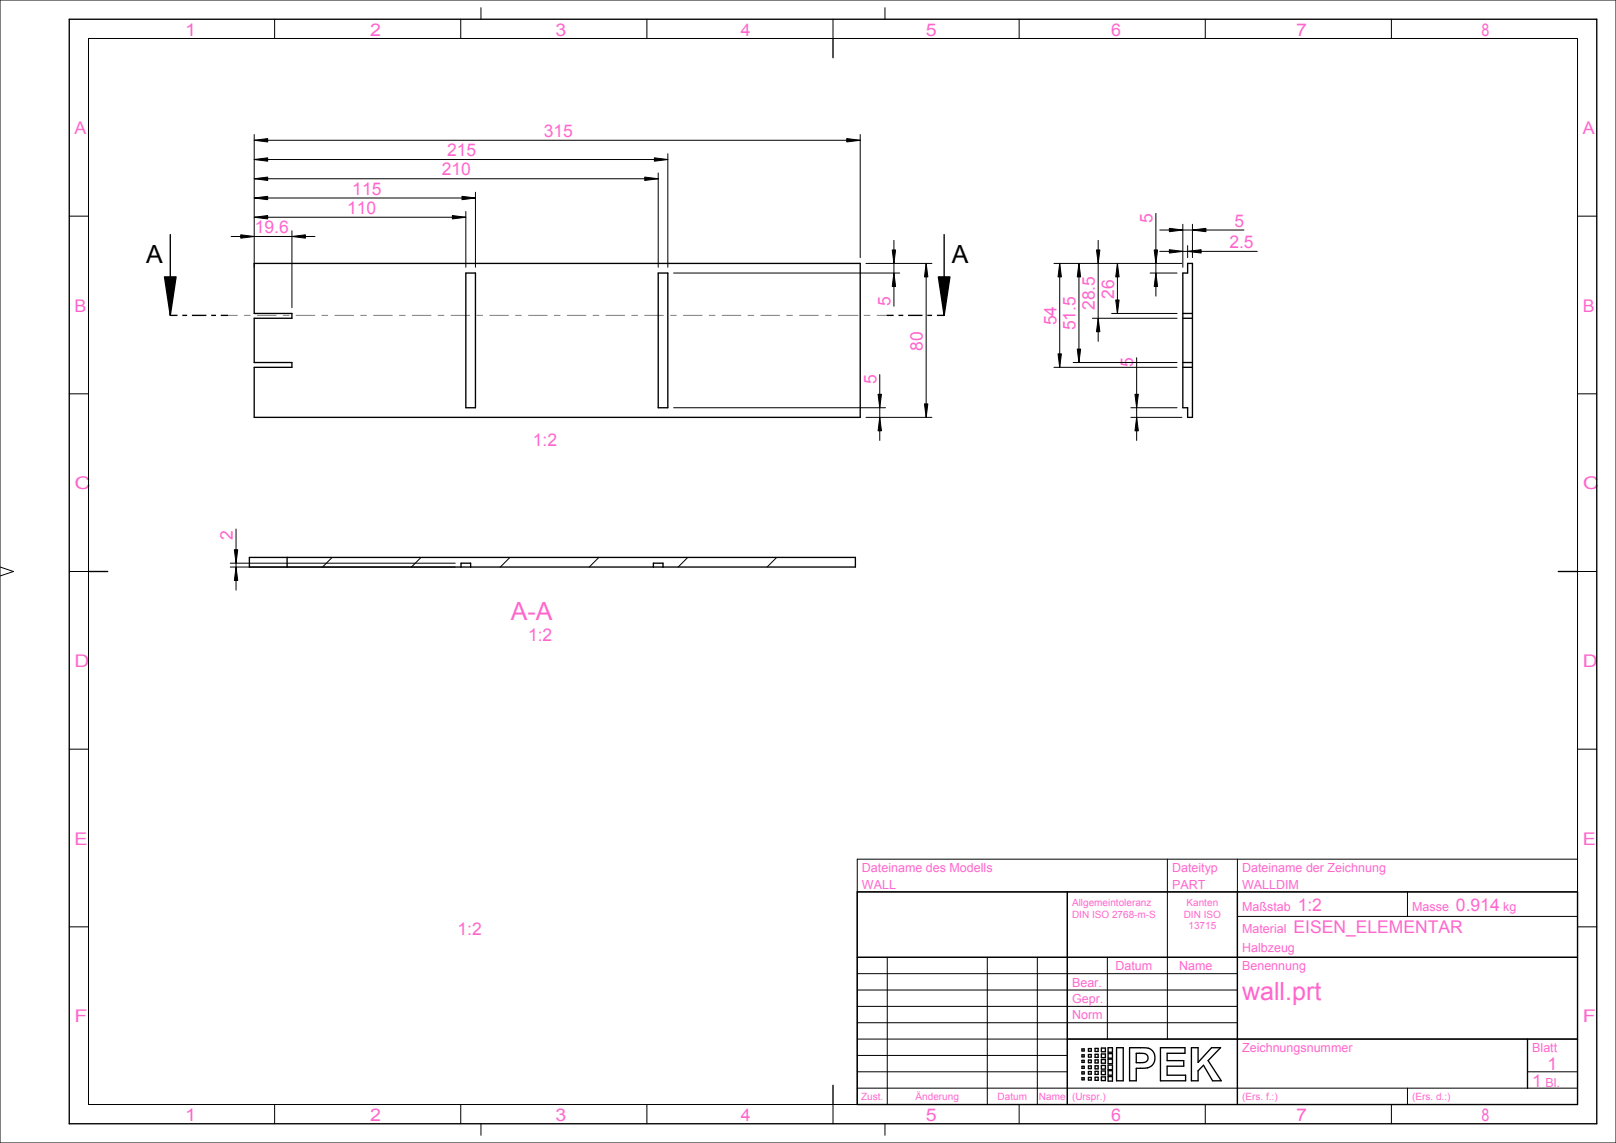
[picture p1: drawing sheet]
<svg xmlns="http://www.w3.org/2000/svg" width="420mm" height="297mm" viewBox="0 0 420 297" stroke-linecap="round" stroke-linejoin="round" font-family="sans-serif">
<path d="M42.8 71.9h3l-1.5 10zM243.9 71.9h3l-1.5 10z" fill="#000"/>
<g fill="none" stroke="#000" stroke-width=".35">
<path d="M18 5h397v287h-397zM216.5 10v5M42.8 71.9h3l-1.5 10zM44.3 60.9v21h1.8M243.9 71.9h3l-1.5 10zM245.4 60.9v21h-1.9M47.4 81.9h1.2M49.9 81.9h3.7M54.9 81.9h1.2M57.4 81.9h1.9M230.4 81.9h1.9M233.5 81.9h1.3"/>
<path d="M236 81.9h3.8M241 81.9h1.3M23 148.5h5M74.6 144.8h147.7v2.5h-50v-1h-2.5v1h-47.5v-1h-2.5v1h-45.2zM405 148.5h5M222.8 231.8h187.2v55.2h-187.2zM277.4 231.8v55.2M321.6 231.8v55.2M222.8 248.8h187.2M277.4 270h132.6M281.2 278.5h.6v.5h-.6zM281.2 277.1h.6v.5h-.6z"/>
<path d="M281.2 275.5h.6v.6h-.6zM281.2 274.1h.6v.5h-.6zM281.2 272.6h.6v.5h-.6zM282.9 280h.7v.6h-.7zM282.9 278.4h.7v.7h-.7zM282.9 277h.7v.7h-.7zM282.9 275.4h.7v.7h-.7zM282.9 274h.7v.7h-.7zM282.9 272.5h.7v.7h-.7zM284.6 279.9h.8v.8h-.8zM284.6 278.4h.8v.8h-.8zM284.6 276.9h.8v.8h-.8z"/>
<path d="M284.6 275.4h.8v.8h-.8zM284.6 274h.8v.8h-.8zM284.6 272.4h.8v.8h-.8zM286.3 279.8h1v1h-1zM286.3 278.3h1v.9h-1zM286.3 276.8h1v1h-1zM286.3 275.3h1v1h-1zM286.3 273.9h1v.9h-1zM286.3 272.3h1v1h-1zM288 279.7h1.1v1.2h-1.1zM288 278.2h1.1v1.2h-1.1zM288 276.8h1.1v1.1h-1.1z"/>
<path d="M288 275.2h1.1v1.2h-1.1zM288 273.8h1.1v1.2h-1.1zM288 272.2h1.1v1.2h-1.1zM290.2 272.2h1.7v8.6h-1.7zM293.6 272.2l4.8 .2 1.1 .7 .6 1.1-.1 1.6-.9 1.3-1.1 .4-2.7 .1v3.2h-1.7zM295.3 273.7h1.8l.8 .2 .4 .7-.1 1-.8 .5h-2.1zM301.6 272.2h6.4v1.5h-4.7v1.9h4.4v1.4h-4.4v2.4h4.8v1.4h-6.5zM309.6 272.2h1.8v3.9l3.5-3.9h2.3l-3.2 3.4 3.4 5.2h-2.2l-2.4-4-1.4 1.4v2.6h-1.8zM397 270v12.8M216.5 282v5M281.2 280.1h.6v.5h-.6z"/>
</g>
<g fill="none" stroke="#7c7c85" stroke-width=".26">
<path d="M59.3 81.9h2.5M63.5 81.9h1.6M66.8 81.9h5M73.5 81.9h1.7M76.9 81.9h5M83.6 81.9h1.7M86.9 81.9h5.1M93.7 81.9h1.6M97 81.9h5M103.7 81.9h1.7M107.1 81.9h5M113.8 81.9h1.7"/>
<path d="M117.1 81.9h5.1M123.8 81.9h1.7M127.2 81.9h5M133.9 81.9h1.7M137.3 81.9h5M144 81.9h1.7M147.3 81.9h5.1M154 81.9h1.7M157.4 81.9h5M164.1 81.9h1.7M167.5 81.9h5M174.2 81.9h1.7"/>
<path d="M177.5 81.9h5.1M184.2 81.9h1.7M187.6 81.9h5M194.3 81.9h1.7M197.7 81.9h5M204.4 81.9h1.7M207.7 81.9h5.1M214.4 81.9h1.7M217.8 81.9h5M222.8 81.9h.1M224.5 81.9h1.7M227.9 81.9h2.5"/>
</g>
<g fill="none" stroke="#000" stroke-width=".26">
<path d="M0 0h420v297h-420zM23 10h387v277h-387zM71.4 5v5M119.8 5v5M125 2v3M168.1 5v5M216.5 5v5M230 2v3M264.9 5v5M313.3 5v5M361.6 5v5M18 56.2h5"/>
<path d="M410 56.2h5M18 102.3h5M410 102.3h5M0 147.3l3.5 1.2-3.5 1.2M18 148.5h5M86.3 144.8l-2.5 2.5M109.4 144.8l-2.5 2.5M132.5 144.8l-2.5 2.5M155.6 144.8l-2.5 2.5M178.8 144.8l-2.5 2.5M201.9 144.8l-2.5 2.5M410 148.5h5"/>
<path d="M18 194.7h5M410 194.7h5M222.8 231.8h187.2M277.4 231.8v55.2M303.4 223.3v46.7M321.6 238.1h88.4M321.6 223.3v63.7M365.8 231.8v6.3M410 223.3h-187.2v63.7M18 240.8h5M222.8 248.8h187.2M222.8 253h98.8"/>
<path d="M222.8 257.3h98.8M230.6 248.8v38.2M256.6 248.8v38.2M269.6 248.8v38.2M287.8 248.8v21.2M410 240.8h5M222.8 261.5h98.8M222.8 265.8h98.8M222.8 270h187.2M222.8 274.3h54.6M222.8 278.5h54.6M397 278.5h13"/>
<path d="M397 270v12.8M71.4 287v5M119.8 287v5M125 292v3M168.1 287v5M216.5 287v5M222.8 282.8h187.2M230 292v3M264.9 287v5M313.3 287v5M361.6 287v5M365.8 282.8v4.2"/>
</g>
<!-- layer: 20_ALL_FEATURES -->
<path d="M66.1 68.4h157.5v40h-157.5v-13h9.8v-1.2h-9.8v-11.5h9.8v-1.3h-9.8zM121.1 70.9h2.5v35h-2.5zM171.1 70.9h2.5v35h-2.5zM308.7 68.4h1.2v40h-1.2v-2.5h-1.3v-35h1.3zM307.4 95.4h2.5M307.4 94.2h2.5M307.4 82.7h2.5M307.4 81.4h2.5M74.6 144.8h-9.8v2.5h9.8M119.8 147.3h2.5M169.8 147.3h2.5" fill="none" stroke="#000" stroke-width=".35"/>
<!-- layer: 51_ALL_DIMS -->
<g fill="#000">
<path d="M66.1 36.4l3.5-.4v.9zM220.1 36l3.5 .4-3.5 .5zM66.1 51.4l3.5-.4v.9zM66.1 46.4l3.5-.4v.9zM66.1 41.4l3.5-.4v.9zM66.1 56.4l3.5-.4v.9zM117.6 56l3.5 .4-3.5 .5zM120.1 51l3.5 .4-3.5 .5zM167.6 46l3.5 .4-3.5 .5zM170.1 41l3.5 .4-3.5 .5zM303.9 59.3l3.5 .5-3.5 .4zM309.9 59.8l3.5-.5v.9z"/>
<path d="M62.6 61l3.5 .4-3.5 .5zM75.9 61.4l3.5-.4v.9zM231.9 64.9h.9l-.5 3.5zM232.3 70.9l.5 3.5h-.9zM240.7 68.4l.4 3.5h-.8zM275.4 68.4l.5 3.5h-.9zM280.4 68.4l.5 3.5h-.9zM285 64.9h.9l-.5 3.5zM290.4 68.4l.5 3.5h-.9zM300.4 70.9l.5 3.5h-.9zM300 64.9h.9l-.5 3.5zM303.9 64.9l3.5 .4-3.5 .5z"/>
<path d="M308.7 65.3l3.5-.4v.9zM275 91.9h.9l-.5 3.5zM280 90.7h.9l-.5 3.5zM285.4 82.7l.5 3.5h-.9zM290 77.9h.9l-.5 3.5zM228.7 108.4l.4 3.5h-.9zM228.2 102.4h.9l-.4 3.5zM240.3 104.9h.8l-.4 3.5zM295 102.4h.9l-.5 3.5zM295.4 108.4l.5 3.5h-.9zM60.9 142.8h.9l-.4 3.5zM61.4 147.3l.4 3.5h-.9z"/>
</g>
<g fill="none" stroke="#000" stroke-width=".26">
<path d="M66.1 36.4l3.5-.4v.9zM66.1 34.9v34.5M66.1 36.4h157.5M173.6 39.9v29.5M220.1 36l3.5 .4-3.5 .5zM223.6 34.9v32M66.1 51.4l3.5-.4v.9zM66.1 46.4l3.5-.4v.9zM66.1 41.4l3.5-.4v.9zM66.1 56.4l3.5-.4v.9zM66.1 56.4h55M66.1 51.4h57.5"/>
<path d="M66.1 46.4h105M66.1 41.4h107.5M75.9 59.9v20M117.6 56l3.5 .4-3.5 .5zM120.1 51l3.5 .4-3.5 .5zM121.1 54.9v14.5M123.6 49.9v19.5M167.6 46l3.5 .4-3.5 .5zM170.1 41l3.5 .4-3.5 .5zM171.1 44.9v24.5M300.4 55.4v21.5M301.4 59.8h21.9"/>
<path d="M303.9 59.3l3.5 .5-3.5 .4zM307.4 58.3v11.1M309.9 59.8l3.5-.5v.9zM309.9 58.3v8.6M60.1 61.4h21.8M62.6 61l3.5 .4-3.5 .5zM75.9 61.4l3.5-.4v.9zM175.1 70.9h58.7M225.1 68.4h17.1M231.9 64.9h.9l-.5 3.5zM232.3 70.9l.5 3.5h-.9zM232.3 62.4v17.2"/>
<path d="M240.7 68.4l.4 3.5h-.8zM240.7 68.4v40M273.9 68.4h33.3M275.4 68.4l.5 3.5h-.9zM275.4 68.4v27M280.4 68.4l.5 3.5h-.9zM280.4 68.4v25.8M285 64.9h.9l-.5 3.5zM285.4 62.4v26.3M290 77.9h.9l-.5 3.5zM290.4 68.4l.5 3.5h-.9zM290.4 68.4v13"/>
<path d="M298.9 70.9h7M300 64.9h.9l-.5 3.5zM300.4 70.9l.5 3.5h-.9zM301.4 65.3h25.4M303.9 64.9l3.5 .4-3.5 .5zM308.7 65.3l3.5-.4v.9zM308.7 63.8v3.1M228.7 97.3v17.1M273.9 95.4h32M275 91.9h.9l-.5 3.5zM278.9 94.2h27M280 90.7h.9l-.5 3.5z"/>
<path d="M283.9 82.7h22M285.4 82.7l.5 3.5h-.9zM288.9 81.4h17M295.4 92.9v21.5M175.1 105.9h55.1M225.1 108.4h17.1M228.2 102.4h.9l-.4 3.5zM228.7 108.4l.4 3.5h-.9zM240.3 104.9h.8l-.4 3.5zM293.9 108.4h13.3M293.9 105.9h12M295 102.4h.9l-.5 3.5z"/>
<path d="M295.4 108.4l.5 3.5h-.9zM61.4 137.5v15.8M59.9 147.3h58.4M59.9 146.3h58.4M60.9 142.8h.9l-.4 3.5zM61.4 147.3l.4 3.5h-.9z"/>
</g>
<g font-size="6.5">
<text x="38" y="68.4">A</text>
<text x="247.3" y="68.4">A</text>
</g>
<g font-size="6.5" fill="#f6c">
<text x="132.7" y="161">A-A</text>
<text x="322.8" y="259.8">wall.prt</text>
</g>
<g font-size="4.6" fill="#f6c">
<text x="141.3" y="35.6">315</text>
<text x="116.2" y="40.6">215</text>
<text x="114.8" y="45.6">210</text>
<text x="91.6" y="50.6">115</text>
<text x="90.2" y="55.6">110</text>
<text x="299.5" y="57.9" transform="rotate(-90 299.5 57.9)">5</text>
<text x="320.8" y="58.9">5</text>
<text x="66.2" y="60.6">19.6</text>
<text x="319.5" y="64.4">2.5</text>
<text x="289.5" y="77.7" transform="rotate(-90 289.5 77.7)">26</text>
<text x="231.5" y="79.6" transform="rotate(-90 231.5 79.6)">5</text>
<text x="284.5" y="80.6" transform="rotate(-90 284.5 80.6)">28.5</text>
<text x="274.5" y="84.6" transform="rotate(-90 274.5 84.6)">54</text>
<text x="279.5" y="85.8" transform="rotate(-90 279.5 85.8)">51.5</text>
<text x="239.8" y="91.2" transform="rotate(-90 239.8 91.2)">80</text>
<text x="294.5" y="95.4" transform="rotate(-90 294.5 95.4)">5</text>
<text x="227.8" y="99.8" transform="rotate(-90 227.8 99.8)">5</text>
<text x="138.5" y="115.8">1:2</text>
<text x="60.5" y="140.2" transform="rotate(-90 60.5 140.2)">2</text>
<text x="137.2" y="166.7">1:2</text>
<text x="337.3" y="236.7">1:2</text>
<text x="378.4" y="236.7">0.914</text>
<text x="118.9" y="243">1:2</text>
<text x="336.2" y="242.5">EISEN_ELEMENTAR</text>
<text x="402.2" y="278.1">1</text>
<text x="398.2" y="282.4">1</text>
</g>
<g font-size="4.5" fill="#f6c">
<text x="48.1" y="9.2">1</text>
<text x="96.2" y="9.2">2</text>
<text x="144.4" y="9.2">3</text>
<text x="192.5" y="9.2">4</text>
<text x="240.6" y="9.2">5</text>
<text x="288.8" y="9.2">6</text>
<text x="336.9" y="9.2">7</text>
<text x="385" y="9.2">8</text>
<text x="19.4" y="34.8">A</text>
<text x="411.4" y="34.8">A</text>
<text x="19.4" y="81">B</text>
<text x="411.4" y="81">B</text>
<text x="19.4" y="127.2">C</text>
<text x="411.4" y="127.2">C</text>
<text x="19.4" y="173.3">D</text>
<text x="411.4" y="173.3">D</text>
<text x="19.4" y="219.5">E</text>
<text x="411.4" y="219.5">E</text>
<text x="19.4" y="265.7">F</text>
<text x="411.4" y="265.7">F</text>
<text x="48.1" y="291.2">1</text>
<text x="96.2" y="291.2">2</text>
<text x="144.4" y="291.2">3</text>
<text x="192.5" y="291.2">4</text>
<text x="240.6" y="291.2">5</text>
<text x="288.8" y="291.2">6</text>
<text x="336.9" y="291.2">7</text>
<text x="385" y="291.2">8</text>
</g>
<g font-size="3.3" fill="#f6c">
<text x="224" y="226.6">Dateiname des Modells</text>
<text x="304.6" y="226.6">Dateityp</text>
<text x="322.8" y="226.6">Dateiname der Zeichnung</text>
<text x="224" y="230.9">WALL</text>
<text x="304.6" y="230.9">PART</text>
<text x="322.8" y="230.9">WALLDIM</text>
<text x="322.8" y="236.7">Maßstab</text>
<text x="367" y="236.7">Masse</text>
<text x="390.7" y="236.7">kg</text>
<text x="322.8" y="242.5">Material</text>
<text x="322.8" y="247.3">Halbzeug</text>
<text x="278.6" y="256.4">Bear.</text>
<text x="289.9" y="252.1">Datum</text>
<text x="306.4" y="252.1">Name</text>
<text x="322.8" y="252.1">Benennung</text>
<text x="278.6" y="260.6">Gepr.</text>
<text x="278.6" y="264.9">Norm</text>
<text x="322.8" y="273.4">Zeichnungsnummer</text>
<text x="398.2" y="273.4">Blatt</text>
<text x="401.7" y="282.4">Bl.</text>
</g>
<g font-size="2.6" fill="#f6c">
<text x="278.6" y="235.5">Allgemeintoleranz</text>
<text x="278.6" y="238.5">DIN ISO 2768-m-S</text>
<text x="307.7" y="238.5">DIN ISO</text>
<text x="308.4" y="235.5">Kanten</text>
<text x="308.9" y="241.5">13715</text>
<text x="223.8" y="285.9">Zust.</text>
<text x="238" y="285.9">Änderung</text>
<text x="259.3" y="285.9">Datum</text>
<text x="270" y="285.9">Name</text>
<text x="278.6" y="285.9">(Urspr.)</text>
<text x="322.8" y="285.9">(Ers. f.:)</text>
<text x="367" y="285.9">(Ers. d.:)</text>
</g>
</svg>
